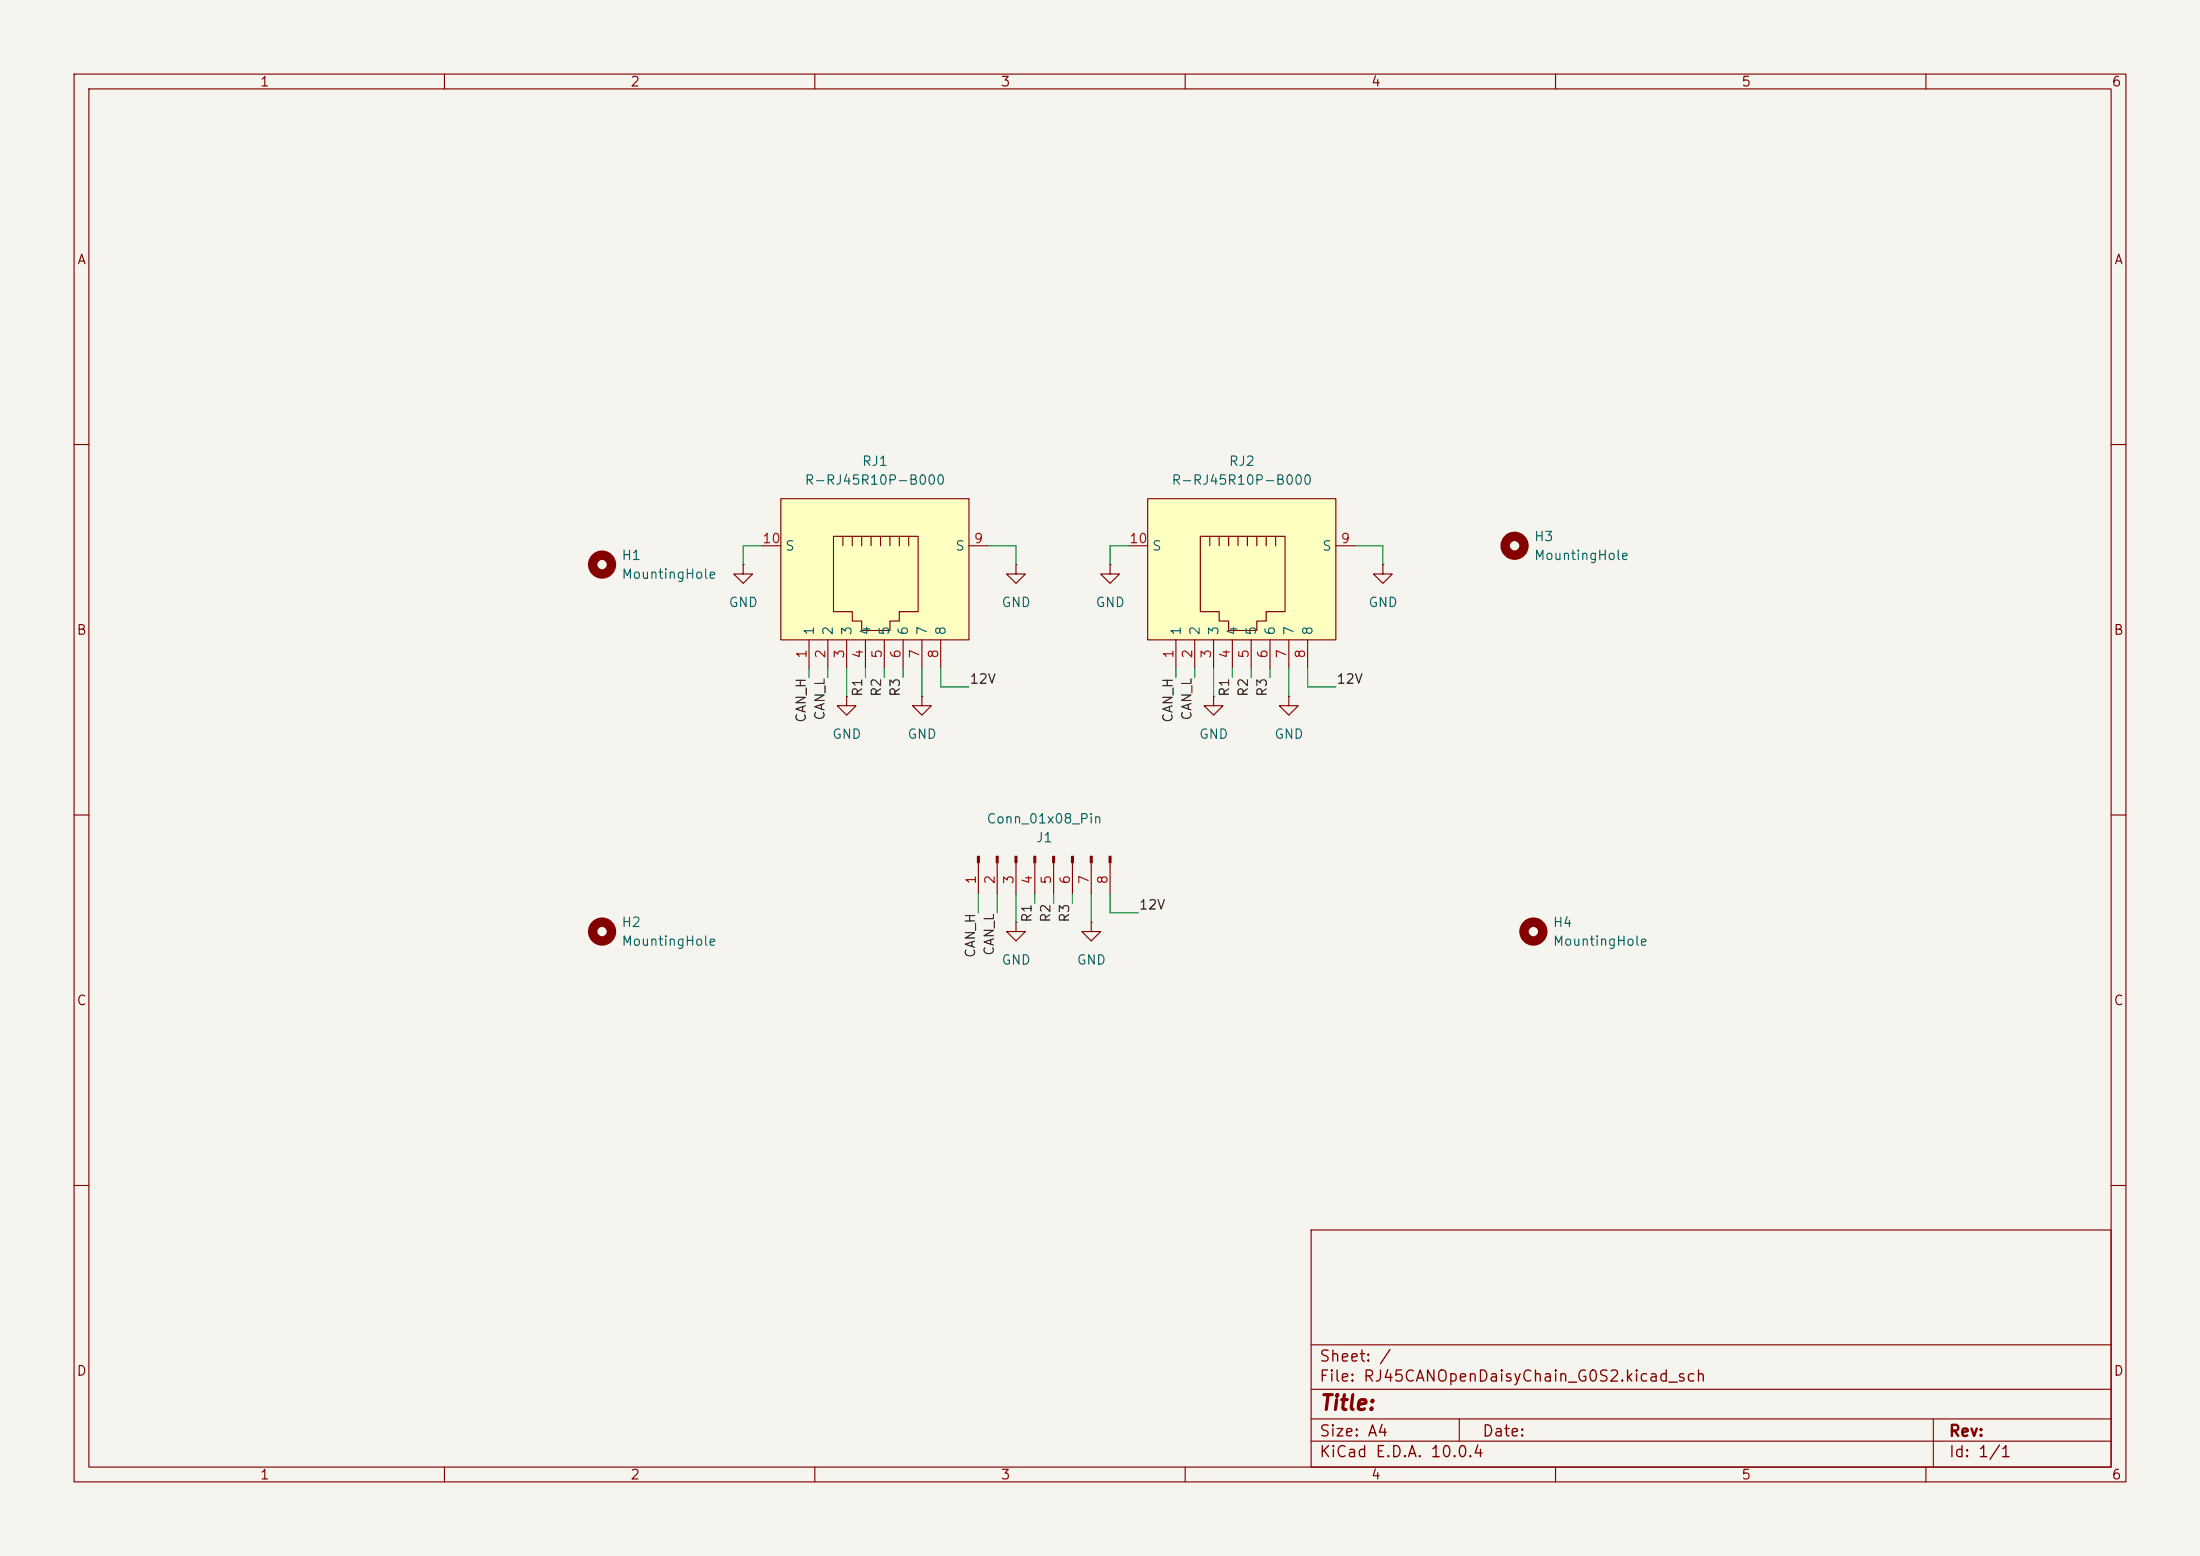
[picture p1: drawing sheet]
(kicad_sch
 (version 20260306)
 (generator "eeschema")
 (generator_version "10.0")
 (paper "A4")
 (lib_symbols
  (symbol "Connector:Conn_01x08_Pin"
   (pin_names
    (offset 1.016) (hide yes)) (exclude_from_sim no) (in_bom yes) (on_board yes)
   (in_pos_files yes)
   (duplicate_pin_numbers_are_jumpers no)
   (property "Reference" "J" (at 0 10.16 0) (show_name no) (do_not_autoplace no) (effects (font (size 1.27 1.27))))
   (property "Value" "Conn_01x08_Pin" (at 0 -12.7 0) (show_name no) (do_not_autoplace no) (effects (font (size 1.27 1.27))))
   (property "Footprint" "" (at 0 0 0) (show_name no) (do_not_autoplace no) (hide yes) (effects (font (size 1.27 1.27))))
   (property "Datasheet" "" (at 0 0 0) (show_name no) (do_not_autoplace no) (hide yes) (effects (font (size 1.27 1.27))))
   (property "Description" "Generic connector, single row, 01x08, script generated" (at 0 0 0) (show_name no) (do_not_autoplace no) (hide yes) (effects (font (size 1.27 1.27))))
   (property "ki_locked" "" (at 0 0 0) (show_name no) (do_not_autoplace no) (effects (font (size 1.27 1.27))))
   (symbol "Conn_01x08_Pin_1_1"
    (rectangle (start 0.8636 7.747) (end 0 7.493) (stroke (width 0.1524) (type default)) (fill (type outline)))
    (rectangle (start 0.8636 5.207) (end 0 4.953) (stroke (width 0.1524) (type default)) (fill (type outline)))
    (rectangle (start 0.8636 2.667) (end 0 2.413) (stroke (width 0.1524) (type default)) (fill (type outline)))
    (rectangle (start 0.8636 0.127) (end 0 -0.127) (stroke (width 0.1524) (type default)) (fill (type outline)))
    (rectangle (start 0.8636 -2.413) (end 0 -2.667) (stroke (width 0.1524) (type default)) (fill (type outline)))
    (rectangle (start 0.8636 -4.953) (end 0 -5.207) (stroke (width 0.1524) (type default)) (fill (type outline)))
    (rectangle (start 0.8636 -7.493) (end 0 -7.747) (stroke (width 0.1524) (type default)) (fill (type outline)))
    (rectangle (start 0.8636 -10.033) (end 0 -10.287) (stroke (width 0.1524) (type default)) (fill (type outline)))
    (polyline (pts (xy 1.27 7.62) (xy 0.8636 7.62)) (stroke (width 0.1524) (type default)) (fill (type none)))
    (polyline (pts (xy 1.27 5.08) (xy 0.8636 5.08)) (stroke (width 0.1524) (type default)) (fill (type none)))
    (polyline (pts (xy 1.27 2.54) (xy 0.8636 2.54)) (stroke (width 0.1524) (type default)) (fill (type none)))
    (polyline (pts (xy 1.27 0) (xy 0.8636 0)) (stroke (width 0.1524) (type default)) (fill (type none)))
    (polyline (pts (xy 1.27 -2.54) (xy 0.8636 -2.54)) (stroke (width 0.1524) (type default)) (fill (type none)))
    (polyline (pts (xy 1.27 -5.08) (xy 0.8636 -5.08)) (stroke (width 0.1524) (type default)) (fill (type none)))
    (polyline (pts (xy 1.27 -7.62) (xy 0.8636 -7.62)) (stroke (width 0.1524) (type default)) (fill (type none)))
    (polyline (pts (xy 1.27 -10.16) (xy 0.8636 -10.16)) (stroke (width 0.1524) (type default)) (fill (type none)))
    (pin passive line (at 5.08 7.62 180) (length 3.81) (name "Pin_1" (effects (font (size 1.27 1.27)))) (number "1" (effects (font (size 1.27 1.27)))))
    (pin passive line (at 5.08 5.08 180) (length 3.81) (name "Pin_2" (effects (font (size 1.27 1.27)))) (number "2" (effects (font (size 1.27 1.27)))))
    (pin passive line (at 5.08 2.54 180) (length 3.81) (name "Pin_3" (effects (font (size 1.27 1.27)))) (number "3" (effects (font (size 1.27 1.27)))))
    (pin passive line (at 5.08 0 180) (length 3.81) (name "Pin_4" (effects (font (size 1.27 1.27)))) (number "4" (effects (font (size 1.27 1.27)))))
    (pin passive line (at 5.08 -2.54 180) (length 3.81) (name "Pin_5" (effects (font (size 1.27 1.27)))) (number "5" (effects (font (size 1.27 1.27)))))
    (pin passive line (at 5.08 -5.08 180) (length 3.81) (name "Pin_6" (effects (font (size 1.27 1.27)))) (number "6" (effects (font (size 1.27 1.27)))))
    (pin passive line (at 5.08 -7.62 180) (length 3.81) (name "Pin_7" (effects (font (size 1.27 1.27)))) (number "7" (effects (font (size 1.27 1.27)))))
    (pin passive line (at 5.08 -10.16 180) (length 3.81) (name "Pin_8" (effects (font (size 1.27 1.27)))) (number "8" (effects (font (size 1.27 1.27))))))
   (embedded_fonts no))
  (symbol "EasyEDA:R-RJ45R10P-B000" (exclude_from_sim no) (in_bom yes) (on_board yes)
   (in_pos_files yes)
   (duplicate_pin_numbers_are_jumpers no)
   (property "Reference" "RJ" (at 0 10.16 0) (show_name no) (do_not_autoplace no) (effects (font (size 1.27 1.27))))
   (property "Value" "R-RJ45R10P-B000" (at 0 -16.51 0) (show_name no) (do_not_autoplace no) (effects (font (size 1.27 1.27))))
   (property "Footprint" "EasyEDA:RJ45-TH_R-RJ45R10P-B000" (at 0 -19.05 0) (show_name no) (do_not_autoplace no) (hide yes) (effects (font (size 1.27 1.27))))
   (property "Datasheet" "https://lcsc.com/product-detail/Ethernet-Connectors-Modular-Connectors-RJ45-RJ11_Shenzhen-Cankemeng-R-RJ45R10P-B000_C386758.html" (at 0 -21.59 0) (show_name no) (do_not_autoplace no) (hide yes) (effects (font (size 1.27 1.27))))
   (property "Description" "" (at 0 0 0) (show_name no) (do_not_autoplace no) (hide yes) (effects (font (size 1.27 1.27))))
   (property "Manufacturer" "Ckmtw(灿科盟)" (at 0 -24.13 0) (show_name no) (do_not_autoplace no) (hide yes) (effects (font (size 1.27 1.27))))
   (property "MPN" "R-RJ45R10P-B000" (at 0 -26.67 0) (show_name no) (do_not_autoplace no) (hide yes) (effects (font (size 1.27 1.27))))
   (property "LCSC Part" "C386758" (at 0 -29.21 0) (show_name no) (do_not_autoplace no) (hide yes) (effects (font (size 1.27 1.27))))
   (symbol "R-RJ45R10P-B000_0_1"
    (rectangle (start -12.7 11.43) (end 12.7 -7.62) (stroke (width 0) (type default)) (fill (type background)))
    (polyline (pts (xy -5.59 6.35) (xy 5.84 6.35) (xy 5.84 -3.81) (xy 3.3 -3.81) (xy 3.3 -5.08) (xy 2.03 -5.08) (xy 2.03 -6.35) (xy -1.78 -6.35) (xy -1.78 -5.08) (xy -3.05 -5.08) (xy -3.05 -3.81) (xy -5.59 -3.81) (xy -5.59 6.35) (xy -5.59 6.35)) (stroke (width 0) (type default)) (fill (type background)))
    (polyline (pts (xy -4.32 5.08) (xy -4.32 6.35) (xy -4.32 6.35)) (stroke (width 0) (type default)) (fill (type none)))
    (polyline (pts (xy -3.05 6.35) (xy -3.05 5.08) (xy -3.05 5.08)) (stroke (width 0) (type default)) (fill (type none)))
    (polyline (pts (xy -1.78 6.35) (xy -1.78 5.08) (xy -1.78 5.08)) (stroke (width 0) (type default)) (fill (type none)))
    (polyline (pts (xy -0.51 6.35) (xy -0.51 5.08) (xy -0.51 5.08)) (stroke (width 0) (type default)) (fill (type none)))
    (polyline (pts (xy 0.76 6.35) (xy 0.76 5.08) (xy 0.76 5.08)) (stroke (width 0) (type default)) (fill (type none)))
    (polyline (pts (xy 2.03 6.35) (xy 2.03 5.08) (xy 2.03 5.08)) (stroke (width 0) (type default)) (fill (type none)))
    (polyline (pts (xy 3.3 5.08) (xy 3.3 6.35) (xy 3.3 6.35)) (stroke (width 0) (type default)) (fill (type none)))
    (polyline (pts (xy 4.57 5.08) (xy 4.57 6.35) (xy 4.57 6.35)) (stroke (width 0) (type default)) (fill (type none)))
    (pin unspecified line (at -8.89 -11.43 90) (length 3.81) (name "1" (effects (font (size 1.27 1.27)))) (number "1" (effects (font (size 1.27 1.27)))))
    (pin unspecified line (at -6.35 -11.43 90) (length 3.81) (name "2" (effects (font (size 1.27 1.27)))) (number "2" (effects (font (size 1.27 1.27)))))
    (pin unspecified line (at -3.81 -11.43 90) (length 3.81) (name "3" (effects (font (size 1.27 1.27)))) (number "3" (effects (font (size 1.27 1.27)))))
    (pin unspecified line (at -1.27 -11.43 90) (length 3.81) (name "4" (effects (font (size 1.27 1.27)))) (number "4" (effects (font (size 1.27 1.27)))))
    (pin unspecified line (at 1.27 -11.43 90) (length 3.81) (name "5" (effects (font (size 1.27 1.27)))) (number "5" (effects (font (size 1.27 1.27)))))
    (pin unspecified line (at 3.81 -11.43 90) (length 3.81) (name "6" (effects (font (size 1.27 1.27)))) (number "6" (effects (font (size 1.27 1.27)))))
    (pin unspecified line (at 6.35 -11.43 90) (length 3.81) (name "7" (effects (font (size 1.27 1.27)))) (number "7" (effects (font (size 1.27 1.27)))))
    (pin unspecified line (at 8.89 -11.43 90) (length 3.81) (name "8" (effects (font (size 1.27 1.27)))) (number "8" (effects (font (size 1.27 1.27)))))
    (pin unspecified line (at 15.24 5.08 180) (length 2.54) (name "S" (effects (font (size 1.27 1.27)))) (number "9" (effects (font (size 1.27 1.27)))))
    (pin unspecified line (at -15.24 5.08 0) (length 2.54) (name "S" (effects (font (size 1.27 1.27)))) (number "10" (effects (font (size 1.27 1.27))))))
   (embedded_fonts no))
  (symbol "Mechanical:MountingHole"
   (pin_names
    (offset 1.016)) (exclude_from_sim no) (in_bom no) (on_board yes)
   (in_pos_files yes)
   (duplicate_pin_numbers_are_jumpers no)
   (property "Reference" "H" (at 0 5.08 0) (show_name no) (do_not_autoplace no) (effects (font (size 1.27 1.27))))
   (property "Value" "MountingHole" (at 0 3.175 0) (show_name no) (do_not_autoplace no) (effects (font (size 1.27 1.27))))
   (property "Footprint" "" (at 0 0 0) (show_name no) (do_not_autoplace no) (hide yes) (effects (font (size 1.27 1.27))))
   (property "Datasheet" "" (at 0 0 0) (show_name no) (do_not_autoplace no) (hide yes) (effects (font (size 1.27 1.27))))
   (property "Description" "Mounting Hole without connection" (at 0 0 0) (show_name no) (do_not_autoplace no) (hide yes) (effects (font (size 1.27 1.27))))
   (symbol "MountingHole_0_1"
    (circle (center 0 0) (radius 1.27) (stroke (width 1.27) (type default)) (fill (type none))))
   (embedded_fonts no))
  (symbol "power:GND"
   (power global)
   (pin_numbers (hide yes))
   (pin_names
    (offset 0) (hide yes)) (exclude_from_sim no) (in_bom yes) (on_board yes)
   (in_pos_files yes)
   (duplicate_pin_numbers_are_jumpers no)
   (property "Reference" "#PWR" (at 0 -6.35 0) (show_name no) (do_not_autoplace no) (hide yes) (effects (font (size 1.27 1.27))))
   (property "Value" "GND" (at 0 -3.81 0) (show_name no) (do_not_autoplace no) (effects (font (size 1.27 1.27))))
   (property "Footprint" "" (at 0 0 0) (show_name no) (do_not_autoplace no) (hide yes) (effects (font (size 1.27 1.27))))
   (property "Datasheet" "" (at 0 0 0) (show_name no) (do_not_autoplace no) (hide yes) (effects (font (size 1.27 1.27))))
   (property "Description" "Power symbol creates a global label with name \"GND\" , ground" (at 0 0 0) (show_name no) (do_not_autoplace no) (hide yes) (effects (font (size 1.27 1.27))))
   (symbol "GND_0_1"
    (polyline (pts (xy 0 0) (xy 0 -1.27) (xy 1.27 -1.27) (xy 0 -2.54) (xy -1.27 -1.27) (xy 0 -1.27)) (stroke (width 0) (type default)) (fill (type none))))
   (symbol "GND_1_1"
    (pin power_in line (at 0 0 270) (length 0) (name "" (effects (font (size 1.27 1.27)))) (number "1" (effects (font (size 1.27 1.27))))))
   (embedded_fonts no)))
 (wire
  (pts (xy 111.76 90.17) (xy 111.76 91.44))
  (stroke (width 0) (type default)))
 (wire
  (pts (xy 166.37 90.17) (xy 166.37 91.44))
  (stroke (width 0) (type default)))
 (wire
  (pts (xy 139.7 120.65) (xy 139.7 121.92))
  (stroke (width 0) (type default)))
 (wire
  (pts (xy 149.86 76.2) (xy 149.86 73.66))
  (stroke (width 0) (type default)))
 (wire
  (pts (xy 114.3 90.17) (xy 114.3 93.98))
  (stroke (width 0) (type default)))
 (wire
  (pts (xy 161.29 90.17) (xy 161.29 91.44))
  (stroke (width 0) (type default)))
 (wire
  (pts (xy 100.33 73.66) (xy 102.87 73.66))
  (stroke (width 0) (type default)))
 (wire
  (pts (xy 124.46 90.17) (xy 124.46 93.98))
  (stroke (width 0) (type default)))
 (wire
  (pts (xy 127 92.71) (xy 127 90.17))
  (stroke (width 0) (type default)))
 (wire
  (pts (xy 163.83 90.17) (xy 163.83 93.98))
  (stroke (width 0) (type default)))
 (wire
  (pts (xy 137.16 120.65) (xy 137.16 124.46))
  (stroke (width 0) (type default)))
 (wire
  (pts (xy 130.81 92.71) (xy 127 92.71))
  (stroke (width 0) (type default)))
 (wire
  (pts (xy 132.08 123.19) (xy 132.08 120.65))
  (stroke (width 0) (type default)))
 (wire
  (pts (xy 180.34 92.71) (xy 176.53 92.71))
  (stroke (width 0) (type default)))
 (wire
  (pts (xy 137.16 73.66) (xy 133.35 73.66))
  (stroke (width 0) (type default)))
 (wire
  (pts (xy 144.78 120.65) (xy 144.78 121.92))
  (stroke (width 0) (type default)))
 (wire
  (pts (xy 100.33 76.2) (xy 100.33 73.66))
  (stroke (width 0) (type default)))
 (wire
  (pts (xy 119.38 90.17) (xy 119.38 91.44))
  (stroke (width 0) (type default)))
 (wire
  (pts (xy 153.67 123.19) (xy 149.86 123.19))
  (stroke (width 0) (type default)))
 (wire
  (pts (xy 171.45 90.17) (xy 171.45 91.44))
  (stroke (width 0) (type default)))
 (wire
  (pts (xy 186.69 73.66) (xy 182.88 73.66))
  (stroke (width 0) (type default)))
 (wire
  (pts (xy 149.86 73.66) (xy 152.4 73.66))
  (stroke (width 0) (type default)))
 (wire
  (pts (xy 121.92 90.17) (xy 121.92 91.44))
  (stroke (width 0) (type default)))
 (wire
  (pts (xy 142.24 120.65) (xy 142.24 121.92))
  (stroke (width 0) (type default)))
 (wire
  (pts (xy 134.62 123.19) (xy 134.62 120.65))
  (stroke (width 0) (type default)))
 (wire
  (pts (xy 173.99 90.17) (xy 173.99 93.98))
  (stroke (width 0) (type default)))
 (wire
  (pts (xy 176.53 92.71) (xy 176.53 90.17))
  (stroke (width 0) (type default)))
 (wire
  (pts (xy 137.16 73.66) (xy 137.16 76.2))
  (stroke (width 0) (type default)))
 (wire
  (pts (xy 186.69 73.66) (xy 186.69 76.2))
  (stroke (width 0) (type default)))
 (wire
  (pts (xy 116.84 90.17) (xy 116.84 91.44))
  (stroke (width 0) (type default)))
 (wire
  (pts (xy 168.91 90.17) (xy 168.91 91.44))
  (stroke (width 0) (type default)))
 (wire
  (pts (xy 158.75 91.44) (xy 158.75 90.17))
  (stroke (width 0) (type default)))
 (wire
  (pts (xy 109.22 91.44) (xy 109.22 90.17))
  (stroke (width 0) (type default)))
 (wire
  (pts (xy 149.86 123.19) (xy 149.86 120.65))
  (stroke (width 0) (type default)))
 (wire
  (pts (xy 147.32 120.65) (xy 147.32 124.46))
  (stroke (width 0) (type default)))
 (label "CAN_H"
  (at 132.08 123.19 270)
  (effects (font (size 1.27 1.27)) (justify right bottom)))
 (label "R2"
  (at 168.91 91.44 270)
  (effects (font (size 1.27 1.27)) (justify right bottom)))
 (label "R2"
  (at 142.24 121.92 270)
  (effects (font (size 1.27 1.27)) (justify right bottom)))
 (label "CAN_L"
  (at 134.62 123.19 270)
  (effects (font (size 1.27 1.27)) (justify right bottom)))
 (label "R2"
  (at 119.38 91.44 270)
  (effects (font (size 1.27 1.27)) (justify right bottom)))
 (label "12V"
  (at 180.34 92.71 0)
  (effects (font (size 1.27 1.27)) (justify left bottom)))
 (label "R1"
  (at 166.37 91.44 270)
  (effects (font (size 1.27 1.27)) (justify right bottom)))
 (label "R3"
  (at 144.78 121.92 270)
  (effects (font (size 1.27 1.27)) (justify right bottom)))
 (label "12V"
  (at 130.81 92.71 0)
  (effects (font (size 1.27 1.27)) (justify left bottom)))
 (label "R1"
  (at 139.7 121.92 270)
  (effects (font (size 1.27 1.27)) (justify right bottom)))
 (label "R3"
  (at 121.92 91.44 270)
  (effects (font (size 1.27 1.27)) (justify right bottom)))
 (label "CAN_H"
  (at 158.75 91.44 270)
  (effects (font (size 1.27 1.27)) (justify right bottom)))
 (label "CAN_H"
  (at 109.22 91.44 270)
  (effects (font (size 1.27 1.27)) (justify right bottom)))
 (label "CAN_L"
  (at 111.76 91.44 270)
  (effects (font (size 1.27 1.27)) (justify right bottom)))
 (label "CAN_L"
  (at 161.29 91.44 270)
  (effects (font (size 1.27 1.27)) (justify right bottom)))
 (label "R3"
  (at 171.45 91.44 270)
  (effects (font (size 1.27 1.27)) (justify right bottom)))
 (label "12V"
  (at 153.67 123.19 0)
  (effects (font (size 1.27 1.27)) (justify left bottom)))
 (label "R1"
  (at 116.84 91.44 270)
  (effects (font (size 1.27 1.27)) (justify right bottom)))
 (symbol
  (lib_id "power:GND")
  (at 137.16 124.46 0)
  (unit 1)
  (body_style 1)
  (exclude_from_sim no)
  (in_bom yes)
  (on_board yes)
  (in_pos_files yes)
  (dnp no)
  (fields_autoplaced yes)
  (property "Reference" "#PWR010" (at 137.16 130.81 0) (hide yes) (show_name no) (do_not_autoplace no) (effects (font (size 1.27 1.27))))
  (property "Value" "GND" (at 137.16 129.54 0) (show_name no) (do_not_autoplace no) (effects (font (size 1.27 1.27))))
  (property "Footprint" "" (at 137.16 124.46 0) (hide yes) (show_name no) (do_not_autoplace no) (effects (font (size 1.27 1.27))))
  (property "Datasheet" "" (at 137.16 124.46 0) (hide yes) (show_name no) (do_not_autoplace no) (effects (font (size 1.27 1.27))))
  (property "Description" "Power symbol creates a global label with name \"GND\" , ground" (at 137.16 124.46 0) (hide yes) (show_name no) (do_not_autoplace no) (effects (font (size 1.27 1.27))))
  (pin "1"))
 (symbol
  (lib_id "power:GND")
  (at 147.32 124.46 0)
  (unit 1)
  (body_style 1)
  (exclude_from_sim no)
  (in_bom yes)
  (on_board yes)
  (in_pos_files yes)
  (dnp no)
  (fields_autoplaced yes)
  (property "Reference" "#PWR09" (at 147.32 130.81 0) (hide yes) (show_name no) (do_not_autoplace no) (effects (font (size 1.27 1.27))))
  (property "Value" "GND" (at 147.32 129.54 0) (show_name no) (do_not_autoplace no) (effects (font (size 1.27 1.27))))
  (property "Footprint" "" (at 147.32 124.46 0) (hide yes) (show_name no) (do_not_autoplace no) (effects (font (size 1.27 1.27))))
  (property "Datasheet" "" (at 147.32 124.46 0) (hide yes) (show_name no) (do_not_autoplace no) (effects (font (size 1.27 1.27))))
  (property "Description" "Power symbol creates a global label with name \"GND\" , ground" (at 147.32 124.46 0) (hide yes) (show_name no) (do_not_autoplace no) (effects (font (size 1.27 1.27))))
  (pin "1"))
 (symbol
  (lib_id "power:GND")
  (at 149.86 76.2 0)
  (unit 1)
  (body_style 1)
  (exclude_from_sim no)
  (in_bom yes)
  (on_board yes)
  (in_pos_files yes)
  (dnp no)
  (fields_autoplaced yes)
  (property "Reference" "#PWR05" (at 149.86 82.55 0) (hide yes) (show_name no) (do_not_autoplace no) (effects (font (size 1.27 1.27))))
  (property "Value" "GND" (at 149.86 81.28 0) (show_name no) (do_not_autoplace no) (effects (font (size 1.27 1.27))))
  (property "Footprint" "" (at 149.86 76.2 0) (hide yes) (show_name no) (do_not_autoplace no) (effects (font (size 1.27 1.27))))
  (property "Datasheet" "" (at 149.86 76.2 0) (hide yes) (show_name no) (do_not_autoplace no) (effects (font (size 1.27 1.27))))
  (property "Description" "Power symbol creates a global label with name \"GND\" , ground" (at 149.86 76.2 0) (hide yes) (show_name no) (do_not_autoplace no) (effects (font (size 1.27 1.27))))
  (pin "1"))
 (symbol
  (lib_id "EasyEDA:R-RJ45R10P-B000")
  (at 167.64 78.74 0)
  (unit 1)
  (body_style 1)
  (exclude_from_sim no)
  (in_bom yes)
  (on_board yes)
  (in_pos_files yes)
  (dnp no)
  (fields_autoplaced yes)
  (property "Reference" "RJ2" (at 167.64 62.23 0) (show_name no) (do_not_autoplace no) (effects (font (size 1.27 1.27))))
  (property "Value" "R-RJ45R10P-B000" (at 167.64 64.77 0) (show_name no) (do_not_autoplace no) (effects (font (size 1.27 1.27))))
  (property "Footprint" "EasyEDA:RJ45-TH_R-RJ45R10P-B000" (at 167.64 97.79 0) (hide yes) (show_name no) (do_not_autoplace no) (effects (font (size 1.27 1.27))))
  (property "Datasheet" "https://lcsc.com/product-detail/Ethernet-Connectors-Modular-Connectors-RJ45-RJ11_Shenzhen-Cankemeng-R-RJ45R10P-B000_C386758.html" (at 167.64 100.33 0) (hide yes) (show_name no) (do_not_autoplace no) (effects (font (size 1.27 1.27))))
  (property "Description" "" (at 167.64 78.74 0) (hide yes) (show_name no) (do_not_autoplace no) (effects (font (size 1.27 1.27))))
  (property "Manufacturer" "Ckmtw(灿科盟)" (at 167.64 102.87 0) (hide yes) (show_name no) (do_not_autoplace no) (effects (font (size 1.27 1.27))))
  (property "MPN" "R-RJ45R10P-B000" (at 167.64 105.41 0) (hide yes) (show_name no) (do_not_autoplace no) (effects (font (size 1.27 1.27))))
  (property "LCSC Part" "C386758" (at 167.64 107.95 0) (hide yes) (show_name no) (do_not_autoplace no) (effects (font (size 1.27 1.27))))
  (pin "1")
  (pin "2")
  (pin "4")
  (pin "6")
  (pin "7")
  (pin "8")
  (pin "10")
  (pin "3")
  (pin "9")
  (pin "5"))
 (symbol
  (lib_id "power:GND")
  (at 173.99 93.98 0)
  (unit 1)
  (body_style 1)
  (exclude_from_sim no)
  (in_bom yes)
  (on_board yes)
  (in_pos_files yes)
  (dnp no)
  (fields_autoplaced yes)
  (property "Reference" "#PWR07" (at 173.99 100.33 0) (hide yes) (show_name no) (do_not_autoplace no) (effects (font (size 1.27 1.27))))
  (property "Value" "GND" (at 173.99 99.06 0) (show_name no) (do_not_autoplace no) (effects (font (size 1.27 1.27))))
  (property "Footprint" "" (at 173.99 93.98 0) (hide yes) (show_name no) (do_not_autoplace no) (effects (font (size 1.27 1.27))))
  (property "Datasheet" "" (at 173.99 93.98 0) (hide yes) (show_name no) (do_not_autoplace no) (effects (font (size 1.27 1.27))))
  (property "Description" "Power symbol creates a global label with name \"GND\" , ground" (at 173.99 93.98 0) (hide yes) (show_name no) (do_not_autoplace no) (effects (font (size 1.27 1.27))))
  (pin "1"))
 (symbol
  (lib_id "Mechanical:MountingHole")
  (at 81.28 125.73 0)
  (unit 1)
  (body_style 1)
  (exclude_from_sim no)
  (in_bom no)
  (on_board yes)
  (in_pos_files yes)
  (dnp no)
  (fields_autoplaced yes)
  (property "Reference" "H2" (at 83.82 124.4599 0) (show_name no) (do_not_autoplace no) (effects (font (size 1.27 1.27)) (justify left)))
  (property "Value" "MountingHole" (at 83.82 126.9999 0) (show_name no) (do_not_autoplace no) (effects (font (size 1.27 1.27)) (justify left)))
  (property "Footprint" "MountingHole:MountingHole_3.2mm_M3_DIN965_Pad_TopBottom" (at 81.28 125.73 0) (hide yes) (show_name no) (do_not_autoplace no) (effects (font (size 1.27 1.27))))
  (property "Datasheet" "" (at 81.28 125.73 0) (hide yes) (show_name no) (do_not_autoplace no) (effects (font (size 1.27 1.27))))
  (property "Description" "Mounting Hole without connection" (at 81.28 125.73 0) (hide yes) (show_name no) (do_not_autoplace no) (effects (font (size 1.27 1.27)))))
 (symbol
  (lib_id "power:GND")
  (at 163.83 93.98 0)
  (unit 1)
  (body_style 1)
  (exclude_from_sim no)
  (in_bom yes)
  (on_board yes)
  (in_pos_files yes)
  (dnp no)
  (fields_autoplaced yes)
  (property "Reference" "#PWR06" (at 163.83 100.33 0) (hide yes) (show_name no) (do_not_autoplace no) (effects (font (size 1.27 1.27))))
  (property "Value" "GND" (at 163.83 99.06 0) (show_name no) (do_not_autoplace no) (effects (font (size 1.27 1.27))))
  (property "Footprint" "" (at 163.83 93.98 0) (hide yes) (show_name no) (do_not_autoplace no) (effects (font (size 1.27 1.27))))
  (property "Datasheet" "" (at 163.83 93.98 0) (hide yes) (show_name no) (do_not_autoplace no) (effects (font (size 1.27 1.27))))
  (property "Description" "Power symbol creates a global label with name \"GND\" , ground" (at 163.83 93.98 0) (hide yes) (show_name no) (do_not_autoplace no) (effects (font (size 1.27 1.27))))
  (pin "1"))
 (symbol
  (lib_id "Mechanical:MountingHole")
  (at 81.28 76.2 0)
  (unit 1)
  (body_style 1)
  (exclude_from_sim no)
  (in_bom no)
  (on_board yes)
  (in_pos_files yes)
  (dnp no)
  (fields_autoplaced yes)
  (property "Reference" "H1" (at 83.82 74.9299 0) (show_name no) (do_not_autoplace no) (effects (font (size 1.27 1.27)) (justify left)))
  (property "Value" "MountingHole" (at 83.82 77.4699 0) (show_name no) (do_not_autoplace no) (effects (font (size 1.27 1.27)) (justify left)))
  (property "Footprint" "MountingHole:MountingHole_3.2mm_M3_DIN965_Pad_TopBottom" (at 81.28 76.2 0) (hide yes) (show_name no) (do_not_autoplace no) (effects (font (size 1.27 1.27))))
  (property "Datasheet" "" (at 81.28 76.2 0) (hide yes) (show_name no) (do_not_autoplace no) (effects (font (size 1.27 1.27))))
  (property "Description" "Mounting Hole without connection" (at 81.28 76.2 0) (hide yes) (show_name no) (do_not_autoplace no) (effects (font (size 1.27 1.27)))))
 (symbol
  (lib_id "Mechanical:MountingHole")
  (at 204.47 73.66 0)
  (unit 1)
  (body_style 1)
  (exclude_from_sim no)
  (in_bom no)
  (on_board yes)
  (in_pos_files yes)
  (dnp no)
  (fields_autoplaced yes)
  (property "Reference" "H3" (at 207.01 72.3899 0) (show_name no) (do_not_autoplace no) (effects (font (size 1.27 1.27)) (justify left)))
  (property "Value" "MountingHole" (at 207.01 74.9299 0) (show_name no) (do_not_autoplace no) (effects (font (size 1.27 1.27)) (justify left)))
  (property "Footprint" "MountingHole:MountingHole_3.2mm_M3_DIN965_Pad_TopBottom" (at 204.47 73.66 0) (hide yes) (show_name no) (do_not_autoplace no) (effects (font (size 1.27 1.27))))
  (property "Datasheet" "" (at 204.47 73.66 0) (hide yes) (show_name no) (do_not_autoplace no) (effects (font (size 1.27 1.27))))
  (property "Description" "Mounting Hole without connection" (at 204.47 73.66 0) (hide yes) (show_name no) (do_not_autoplace no) (effects (font (size 1.27 1.27)))))
 (symbol
  (lib_id "Mechanical:MountingHole")
  (at 207.01 125.73 0)
  (unit 1)
  (body_style 1)
  (exclude_from_sim no)
  (in_bom no)
  (on_board yes)
  (in_pos_files yes)
  (dnp no)
  (fields_autoplaced yes)
  (property "Reference" "H4" (at 209.55 124.4599 0) (show_name no) (do_not_autoplace no) (effects (font (size 1.27 1.27)) (justify left)))
  (property "Value" "MountingHole" (at 209.55 126.9999 0) (show_name no) (do_not_autoplace no) (effects (font (size 1.27 1.27)) (justify left)))
  (property "Footprint" "MountingHole:MountingHole_3.2mm_M3_DIN965_Pad_TopBottom" (at 207.01 125.73 0) (hide yes) (show_name no) (do_not_autoplace no) (effects (font (size 1.27 1.27))))
  (property "Datasheet" "" (at 207.01 125.73 0) (hide yes) (show_name no) (do_not_autoplace no) (effects (font (size 1.27 1.27))))
  (property "Description" "Mounting Hole without connection" (at 207.01 125.73 0) (hide yes) (show_name no) (do_not_autoplace no) (effects (font (size 1.27 1.27)))))
 (symbol
  (lib_id "EasyEDA:R-RJ45R10P-B000")
  (at 118.11 78.74 0)
  (unit 1)
  (body_style 1)
  (exclude_from_sim no)
  (in_bom yes)
  (on_board yes)
  (in_pos_files yes)
  (dnp no)
  (fields_autoplaced yes)
  (property "Reference" "RJ1" (at 118.11 62.23 0) (show_name no) (do_not_autoplace no) (effects (font (size 1.27 1.27))))
  (property "Value" "R-RJ45R10P-B000" (at 118.11 64.77 0) (show_name no) (do_not_autoplace no) (effects (font (size 1.27 1.27))))
  (property "Footprint" "EasyEDA:RJ45-TH_R-RJ45R10P-B000" (at 118.11 97.79 0) (hide yes) (show_name no) (do_not_autoplace no) (effects (font (size 1.27 1.27))))
  (property "Datasheet" "https://lcsc.com/product-detail/Ethernet-Connectors-Modular-Connectors-RJ45-RJ11_Shenzhen-Cankemeng-R-RJ45R10P-B000_C386758.html" (at 118.11 100.33 0) (hide yes) (show_name no) (do_not_autoplace no) (effects (font (size 1.27 1.27))))
  (property "Description" "" (at 118.11 78.74 0) (hide yes) (show_name no) (do_not_autoplace no) (effects (font (size 1.27 1.27))))
  (property "Manufacturer" "Ckmtw(灿科盟)" (at 118.11 102.87 0) (hide yes) (show_name no) (do_not_autoplace no) (effects (font (size 1.27 1.27))))
  (property "MPN" "R-RJ45R10P-B000" (at 118.11 105.41 0) (hide yes) (show_name no) (do_not_autoplace no) (effects (font (size 1.27 1.27))))
  (property "LCSC Part" "C386758" (at 118.11 107.95 0) (hide yes) (show_name no) (do_not_autoplace no) (effects (font (size 1.27 1.27))))
  (pin "1")
  (pin "2")
  (pin "4")
  (pin "6")
  (pin "7")
  (pin "8")
  (pin "10")
  (pin "3")
  (pin "9")
  (pin "5"))
 (symbol
  (lib_id "power:GND")
  (at 114.3 93.98 0)
  (unit 1)
  (body_style 1)
  (exclude_from_sim no)
  (in_bom yes)
  (on_board yes)
  (in_pos_files yes)
  (dnp no)
  (fields_autoplaced yes)
  (property "Reference" "#PWR03" (at 114.3 100.33 0) (hide yes) (show_name no) (do_not_autoplace no) (effects (font (size 1.27 1.27))))
  (property "Value" "GND" (at 114.3 99.06 0) (show_name no) (do_not_autoplace no) (effects (font (size 1.27 1.27))))
  (property "Footprint" "" (at 114.3 93.98 0) (hide yes) (show_name no) (do_not_autoplace no) (effects (font (size 1.27 1.27))))
  (property "Datasheet" "" (at 114.3 93.98 0) (hide yes) (show_name no) (do_not_autoplace no) (effects (font (size 1.27 1.27))))
  (property "Description" "Power symbol creates a global label with name \"GND\" , ground" (at 114.3 93.98 0) (hide yes) (show_name no) (do_not_autoplace no) (effects (font (size 1.27 1.27))))
  (pin "1"))
 (symbol
  (lib_id "power:GND")
  (at 124.46 93.98 0)
  (unit 1)
  (body_style 1)
  (exclude_from_sim no)
  (in_bom yes)
  (on_board yes)
  (in_pos_files yes)
  (dnp no)
  (fields_autoplaced yes)
  (property "Reference" "#PWR04" (at 124.46 100.33 0) (hide yes) (show_name no) (do_not_autoplace no) (effects (font (size 1.27 1.27))))
  (property "Value" "GND" (at 124.46 99.06 0) (show_name no) (do_not_autoplace no) (effects (font (size 1.27 1.27))))
  (property "Footprint" "" (at 124.46 93.98 0) (hide yes) (show_name no) (do_not_autoplace no) (effects (font (size 1.27 1.27))))
  (property "Datasheet" "" (at 124.46 93.98 0) (hide yes) (show_name no) (do_not_autoplace no) (effects (font (size 1.27 1.27))))
  (property "Description" "Power symbol creates a global label with name \"GND\" , ground" (at 124.46 93.98 0) (hide yes) (show_name no) (do_not_autoplace no) (effects (font (size 1.27 1.27))))
  (pin "1"))
 (symbol
  (lib_id "Connector:Conn_01x08_Pin")
  (at 139.7 115.57 90)
  (mirror x)
  (unit 1)
  (body_style 1)
  (exclude_from_sim no)
  (in_bom yes)
  (on_board yes)
  (in_pos_files yes)
  (dnp no)
  (fields_autoplaced yes)
  (property "Reference" "J1" (at 140.97 113.03 90) (show_name no) (do_not_autoplace no) (effects (font (size 1.27 1.27))))
  (property "Value" "Conn_01x08_Pin" (at 140.97 110.49 90) (show_name no) (do_not_autoplace no) (effects (font (size 1.27 1.27))))
  (property "Footprint" "liblocal:P2.54_WirePad_Header" (at 139.7 115.57 0) (hide yes) (show_name no) (do_not_autoplace no) (effects (font (size 1.27 1.27))))
  (property "Datasheet" "" (at 139.7 115.57 0) (hide yes) (show_name no) (do_not_autoplace no) (effects (font (size 1.27 1.27))))
  (property "Description" "Generic connector, single row, 01x08, script generated" (at 139.7 115.57 0) (hide yes) (show_name no) (do_not_autoplace no) (effects (font (size 1.27 1.27))))
  (pin "2")
  (pin "6")
  (pin "1")
  (pin "7")
  (pin "4")
  (pin "5")
  (pin "3")
  (pin "8"))
 (symbol
  (lib_id "power:GND")
  (at 100.33 76.2 0)
  (unit 1)
  (body_style 1)
  (exclude_from_sim no)
  (in_bom yes)
  (on_board yes)
  (in_pos_files yes)
  (dnp no)
  (fields_autoplaced yes)
  (property "Reference" "#PWR01" (at 100.33 82.55 0) (hide yes) (show_name no) (do_not_autoplace no) (effects (font (size 1.27 1.27))))
  (property "Value" "GND" (at 100.33 81.28 0) (show_name no) (do_not_autoplace no) (effects (font (size 1.27 1.27))))
  (property "Footprint" "" (at 100.33 76.2 0) (hide yes) (show_name no) (do_not_autoplace no) (effects (font (size 1.27 1.27))))
  (property "Datasheet" "" (at 100.33 76.2 0) (hide yes) (show_name no) (do_not_autoplace no) (effects (font (size 1.27 1.27))))
  (property "Description" "Power symbol creates a global label with name \"GND\" , ground" (at 100.33 76.2 0) (hide yes) (show_name no) (do_not_autoplace no) (effects (font (size 1.27 1.27))))
  (pin "1"))
 (symbol
  (lib_id "power:GND")
  (at 186.69 76.2 0)
  (unit 1)
  (body_style 1)
  (exclude_from_sim no)
  (in_bom yes)
  (on_board yes)
  (in_pos_files yes)
  (dnp no)
  (fields_autoplaced yes)
  (property "Reference" "#PWR08" (at 186.69 82.55 0) (hide yes) (show_name no) (do_not_autoplace no) (effects (font (size 1.27 1.27))))
  (property "Value" "GND" (at 186.69 81.28 0) (show_name no) (do_not_autoplace no) (effects (font (size 1.27 1.27))))
  (property "Footprint" "" (at 186.69 76.2 0) (hide yes) (show_name no) (do_not_autoplace no) (effects (font (size 1.27 1.27))))
  (property "Datasheet" "" (at 186.69 76.2 0) (hide yes) (show_name no) (do_not_autoplace no) (effects (font (size 1.27 1.27))))
  (property "Description" "Power symbol creates a global label with name \"GND\" , ground" (at 186.69 76.2 0) (hide yes) (show_name no) (do_not_autoplace no) (effects (font (size 1.27 1.27))))
  (pin "1"))
 (symbol
  (lib_id "power:GND")
  (at 137.16 76.2 0)
  (unit 1)
  (body_style 1)
  (exclude_from_sim no)
  (in_bom yes)
  (on_board yes)
  (in_pos_files yes)
  (dnp no)
  (fields_autoplaced yes)
  (property "Reference" "#PWR02" (at 137.16 82.55 0) (hide yes) (show_name no) (do_not_autoplace no) (effects (font (size 1.27 1.27))))
  (property "Value" "GND" (at 137.16 81.28 0) (show_name no) (do_not_autoplace no) (effects (font (size 1.27 1.27))))
  (property "Footprint" "" (at 137.16 76.2 0) (hide yes) (show_name no) (do_not_autoplace no) (effects (font (size 1.27 1.27))))
  (property "Datasheet" "" (at 137.16 76.2 0) (hide yes) (show_name no) (do_not_autoplace no) (effects (font (size 1.27 1.27))))
  (property "Description" "Power symbol creates a global label with name \"GND\" , ground" (at 137.16 76.2 0) (hide yes) (show_name no) (do_not_autoplace no) (effects (font (size 1.27 1.27))))
  (pin "1"))
 (sheet_instances
  (path ""
   (page "1")))
 (embedded_fonts no))
